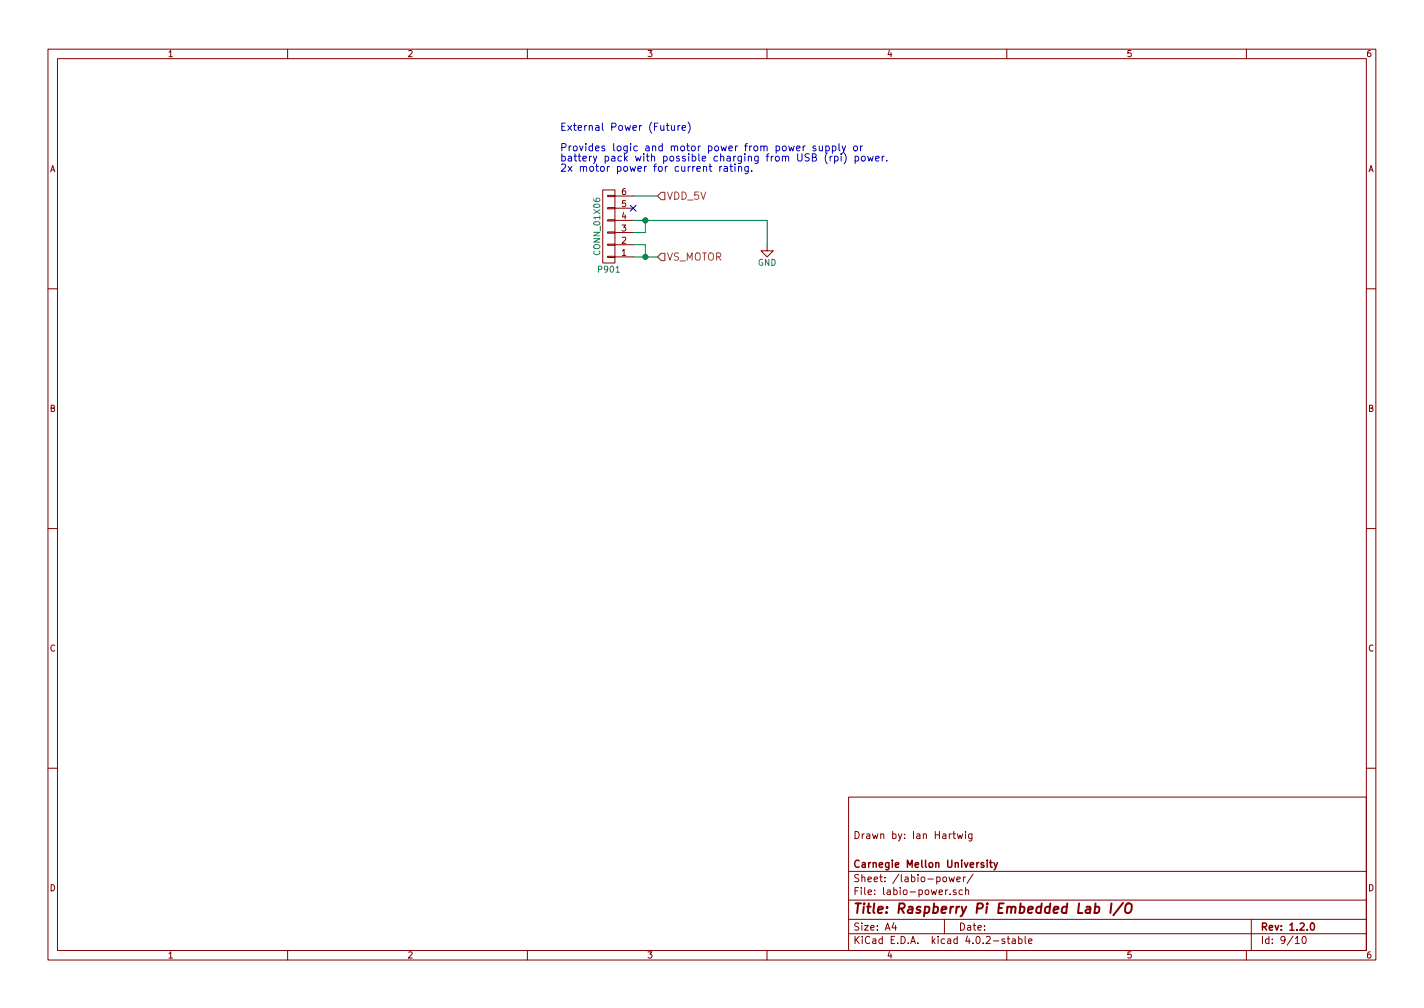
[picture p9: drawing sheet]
<svg xmlns="http://www.w3.org/2000/svg" width="297mm" height="210mm" viewBox="0 0 297 210" stroke-linecap="round" stroke-linejoin="round" font-family="sans-serif">
<g fill="none" stroke="#840000" stroke-width=".21">
<path d="M10 10.3h277v189.9h-277zM12 12.2h273v186.1h-273zM60 10.3v1.9M110 10.3v1.9M160 10.3v1.9M210 10.3v1.9M260 10.3v1.9M125.7 39.6h2.6v15.3h-2.6zM126.7 40.8h1.6v.2h-1.6zM126.7 43.3h1.6v.3h-1.6zM126.7 45.8h1.6v.3h-1.6zM126.7 48.4h1.6v.2h-1.6z"/>
<path d="M126.7 50.9h1.6v.3h-1.6zM126.7 53.5h1.6v.2h-1.6zM128.3 53.6h3.8M128.3 51h3.8M128.3 48.5h3.8M128.3 46h3.8M128.3 43.4h3.8M128.3 40.9h3.8M160 51v1.3h1.3l-1.3 1.3-1.3-1.3h1.3M10 60.2h2M285 60.2h2M10 110.3h2"/>
<path d="M285 110.3h2M10 160.2h2M177 166.3h108v32h-108zM198.8 173.9h.5M199 173.4v1.3l.3 .2M199.7 173.9l.3 1 .3-.7 .2 .7 .3-1M201.4 173.4v.2M201.4 173.9v1M202.7 173.9v1.4l-.2 .1h-.4M202.7 174l-.4-.1-.3 .3 .1 .6 .2 .1 .4-.1M285 160.2h2M60 198.3v1.9"/>
<path d="M110 198.3v1.9M160 198.3v1.9M177 194.8h108M177 191.8h108M177 187.8h108M177 181.8h108M186.4 192.5l-.3 1h.9M186.8 193v1M196.7 183.1l.3-.2 .4 .2 .1 .5-.2 .2-.3 .1-.3-.1zM197 191.8v3M197.9 182.9l.3 1 .3-.7 .3 .7 .3-1M198.2 186.5v.1"/>
<path d="M199.4 185.7l-.3-.1-.3 .2 .1 .2 .5 .2v.3h-.6M199.6 183.4l.7-.1v-.3l-.5-.1-.2 .2 .1 .7h.6M200.8 185.7l-.5-.1-.2 .3v.6l.2 .1 .5-.1M201 182.9v1M201.4 182.9l-.4 .3M201.4 185.7l.2-.1 .4 .1 .1 .9M201.4 185.1v1.5M203 182.3l-1.3 2M209.6 195.9l-.4-.1-.2 .2 .1 .3 .5 .1v.3h-.6M210 198.3v1.9M210.1 195.8h.5M210.3 195.3v1.3l.3 .2"/>
<path d="M211.2 195.9h.5l.1 .9M211.8 196.2l-.5 .1-.2 .2 .2 .3 .5-.1M212.5 195.9l.4-.1 .3 .3-.1 .6h-.6M212.5 195.3v1.5M213.8 195.3v1.3l.2 .2M214.6 196.3l.7-.1-.1-.3-.4-.1-.2 .2v.7h.6M260 198.3v1.9M261 191.8v6.5M270.2 195.8l.4-.5v1.5M270.2 196.8h.8M271.8 195.5l.2-.2a.8 .8 0 0 1 .5 .8 .8 .8 0 0 1-.5 .7l-.4-.5z"/>
</g>
<path d="M205.9 179.4v.2M205.9 179.9v1M206.4 179.9h.6M206.6 179.4v1.3l.4 .2M207.3 179.9l.4 1M208.1 179.9l-.5 1.4-.3 .1M273.5 192.7l.2-.2a.8 .8 0 0 1 .5 .8 .8 .8 0 0 1-.5 .7l-.4-.5z" fill="none" stroke="#840000" stroke-width=".3"/>
<path d="M228.4 189.2l.6-.1 .3 .2-.1 1a.67 .67 0 0 1-.9 0M231.9 188.4l-.3 2M234.3 188.3l-2.1 2.6M234.9 188.7a.66 .66 0 0 1 1.1 0 1.43 1.43 0 0 1-.5 1.7l-.6-.1a1.49 1.49 0 0 1 0-1.6z" fill="none" stroke="#840000" stroke-width=".41"/>
<path d="M132.1 46h27.9v5M132.1 51h2.5v2.6M132.1 40.9h5.1M132.1 53.6h5.1M134.6 46v2.5h-2.5" fill="none" stroke="#008400" stroke-width=".21"/>
<g fill="#008400" stroke="#008400" stroke-width=".25">
<circle cx="134.6" cy="46" r=".51"/>
<circle cx="134.6" cy="53.6" r=".51"/>
</g>
<path d="M137.9 40.1h.8v1.6h-.8l-.7-.8zM137.9 52.8h.8v1.6h-.8l-.7-.8z" fill="none" stroke="#848400" stroke-width=".25"/>
<path d="M131.5 42.8l1.2 1.2M132.7 42.8l-1.2 1.2" fill="none" stroke="#000084" stroke-width=".21"/>
<g fill="none" stroke="#0000c2" stroke-width=".21">
<path d="M140.1 26.2v.9l.4 .1 .2-.2M140.7 26.2v1M141.4 26.2v1M141.9 26.2l-.5 .3M142.3 26.7l.7-.2v-.2l-.5-.1-.2 .2 .1 .7h.6M143.5 25.5a1.75 1.75 0 0 1 0 2.3M150.1 34.7v1M150.6 34.7l-.5 .3M151.1 34.8h.6v.9M151.7 35.1l-.6 .1a.3 .3 0 0 0 .1 .5h.5M152.5 34.2v1.3l.3 .2M153.3 34.7v1"/>
<path d="M154.1 34.9v-.1a.36 .36 0 0 1 .6 .1v.8M154.1 34.7v1M156.1 34.7v1.3l-.3 .2h-.4M156.1 34.8l-.4-.1-.4 .3 .2 .7h.6M156.8 35.6v.1M168 30.4l-.5 .4M170.2 30.5l-.4-.1-.2 .3v.2l.6 .1v.4h-.6M170.9 30.4l.1 1 .3 .1 .3-.2M171.6 30.4v1.1M172.3 30.5l.4-.1 .3 .4-.2 .6h-.5M172.3 30.4v1.6M172.6 31.9a1.75 1.75 0 0 0 0 2.3"/>
<path d="M173.2 32.6v1M173.6 32.6l-.4 .3M173.6 30.5l.5-.1 .3 .4-.2 .6h-.6M173.6 30.4v1.6M174.1 32.7l.4-.1 .3 .3-.1 .6h-.6M174.1 32.6v1.5M175 29.9v1.4l.2 .2M175.5 32.1v.1M175.5 32.6v1M175.7 30.4l.3 1.1M176.1 31.9a1.75 1.75 0 0 1 0 2.3M176.4 30.4l-.5 1.4-.2 .2"/>
<path d="M178.1 30.6l.3-.2 .4 .2 .1 .6-.2 .2-.3 .1-.3-.2zM178.4 32.7l.4-.1 .3 .3-.1 .6h-.6M178.4 32.6v1.5M179.5 30.4v1.1M179.8 32.7l.2-.1 .4 .1 .1 .6-.2 .2-.3 .1-.2-.2zM179.9 30.4l-.4 .4M181 32.6l.3 1 .3-.7 .3 .7 .2-1M182.7 33.1l.7-.2-.1-.2-.4-.1-.2 .2v.7h.6M184 32.6v1M184.5 32.6l-.5 .3M185 33.4v.2"/>
</g>
<text font-size="2.8" fill="#840000" x="178" y="190.5">Title: Raspberry Pi Embedded Lab I/O</text>
<g font-size="2.1" fill="#0000c2">
<text x="116.8" y="27.3">External Power (Future)</text>
<text x="116.8" y="31.5">Provides logic and motor power from power supply or</text>
<text x="116.8" y="33.7">battery pack with possible charging from USB (rpi) power.</text>
<text x="116.8" y="35.8">2x motor power for current rating.</text>
</g>
<g font-size="2.1" fill="#848400">
<text x="139.1" y="41.7">VDD_5V</text>
<text x="139.1" y="54.4">VS_MOTOR</text>
</g>
<g font-size="2.1" fill="#840000">
<text x="178" y="175">Drawn by: Ian Hartwig</text>
<text x="178" y="184">Sheet: /labio-power/</text>
<text x="178" y="181">Carnegie Mellon University</text>
<text x="178" y="186.7">File: labio-power.sch</text>
<text x="178" y="196.9">KiCad E.D.A. kicad 4.0.2-stable</text>
<text x="178" y="194.1">Size: A4</text>
<text x="200" y="194.1">Date:</text>
<text x="263" y="194.1">Rev: 1.2.0</text>
<text x="263" y="196.9">Id: 9/10</text>
</g>
<g font-size="1.8" fill="#840000">
<text x="35" y="11.9">1</text>
<text x="85" y="11.9">2</text>
<text x="135" y="11.9">3</text>
<text x="185" y="11.9">4</text>
<text x="235" y="11.9">5</text>
<text x="285" y="11.9">6</text>
<text x="10.4" y="35.9">A</text>
<text x="285.4" y="35.9">A</text>
<text x="129.7" y="40.6">6</text>
<text x="129.7" y="45.7">4</text>
<text x="129.7" y="43.2">5</text>
<text x="129.7" y="53.3">1</text>
<text x="129.7" y="50.8">2</text>
<text x="129.7" y="48.3">3</text>
<text x="10.4" y="85.9">B</text>
<text x="285.4" y="85.9">B</text>
<text x="10.4" y="135.9">C</text>
<text x="285.4" y="135.9">C</text>
<text x="10.4" y="185.9">D</text>
<text x="285.4" y="185.9">D</text>
<text x="35" y="199.9">1</text>
<text x="85" y="199.9">2</text>
<text x="135" y="199.9">3</text>
<text x="185" y="199.9">4</text>
<text x="235" y="199.9">5</text>
<text x="285" y="199.9">6</text>
</g>
<g font-size="1.8" fill="#008484">
<text x="125.2" y="52.9" transform="rotate(-90 125.2 52.9)">CONN_01X06</text>
<text x="124.9" y="56.8">P901</text>
<text x="158.1" y="55.4">GND</text>
</g>
</svg>
